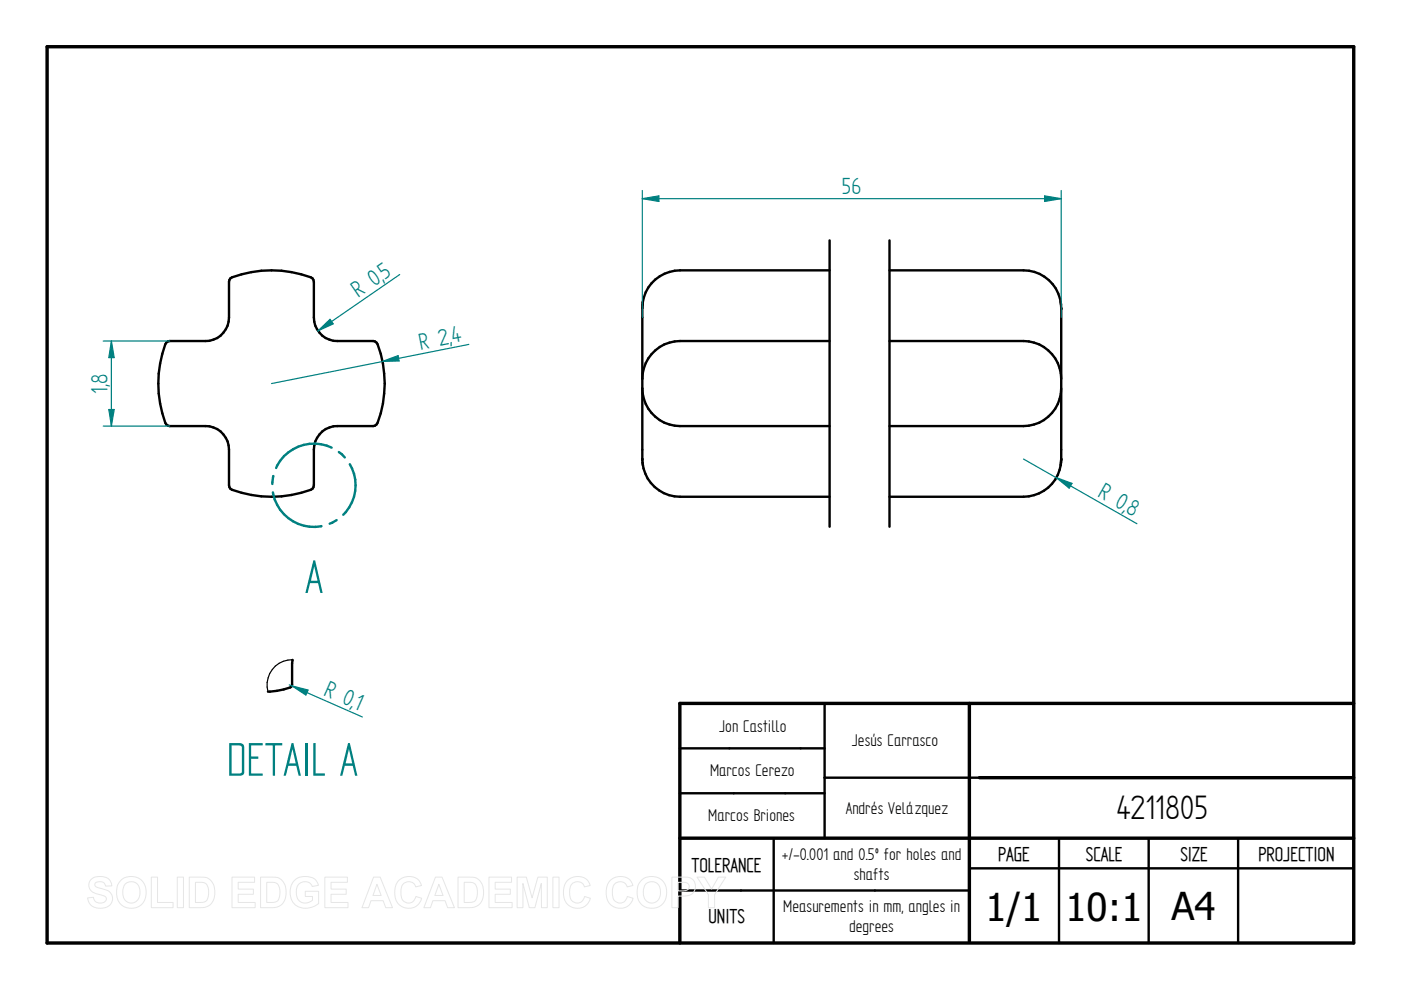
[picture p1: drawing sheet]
<svg xmlns="http://www.w3.org/2000/svg" width="297mm" height="210mm" viewBox="0 0 297 210" stroke-linecap="round" stroke-linejoin="round" font-family="sans-serif">
<path d="M10 9.9h277v190h-277zM205.5 149.1v50.5M287 149.1h-142.9v50.8M144.1 177.7h142.9M207.6 164.9h79.4" fill="none" stroke="#000" stroke-width=".72"/>
<g fill="none" stroke="#000" stroke-width=".51">
<path d="M48.8 59a23.2 23.2 0 0 1 17.4 0l.3 .8v7.5a5 5 0 0 0 5 5h7.6l.7 .3a22.6 22.6 0 0 1 0 17.4l-.7 .3h-7.6a4.9 4.9 0 0 0-5 5v7.6l-.3 .7a23.2 23.2 0 0 1-17.4 0l-.2-.7v-7.6a5 5 0 0 0-5-5h-7.6l-.7-.3a23.1 23.1 0 0 1 0-17.4l.7-.3h7.6a4.9 4.9 0 0 0 5-5v-7.5zM175.9 57.3h-31.7a8 8 0 0 0-8 8l.1-1.3M188.6 57.3h28.4a8 8 0 0 1 8 7.2M136.2 65.4v31.9M175.9 72.3h-31.7a8.1 8.1 0 0 0-8 8M188.6 72.3h28.4a8.1 8.1 0 0 1 8 8M224.9 64l.1 1.3M225 65.4v31.9M136.2 82.3a8 8 0 0 0 8 8h31.7M136.2 97.3l.1 1.4M136.2 98.1a8 8 0 0 0 8 7.2h31.7M225 82.3a8 8 0 0 1-8 8h-28.4"/>
<path d="M225 97.3l-.1 1.4M225 97.4a8 8 0 0 1-8 7.9h-28.4M144.1 158.7h30.7M174.8 149.1v28.6M144.1 168.2h30.7M164 177.7v22.2M207.6 164.9h-32.8M224.5 177.7v22.2M243.5 177.7v22.2M262.5 177.7v22.2M144.1 188.8h61.4M205.5 184.1h81.5"/>
</g>
<path d="M136.2 65.4h.1M225 65.4h.1M136.2 97.3h.1M225 97.3h.1" fill="none" stroke="#000" stroke-width=".25"/>
<g fill="#000">
<circle cx="136.2" cy="65.3" r=".25"/>
<circle cx="225" cy="65.3" r=".25"/>
<circle cx="225" cy="65.4" r=".25"/>
<circle cx="136.2" cy="97.3" r=".25"/>
<circle cx="225" cy="97.3" r=".25"/>
</g>
<path d="M136.2 42.1l3.5-.6v1.2zM136.2 40.4v26.9M225 40.4v26.9" fill="none" stroke="#008080" stroke-width=".25"/>
<path d="M136.2 42.1l3.5-.6v1.2z" fill="#008080"/>
<path d="M221.5 41.5l3.5 .6-3.5 .6z" fill="none" stroke="#008080" stroke-width=".25"/>
<path d="M221.5 41.5l3.5 .6-3.5 .6z" fill="#008080"/>
<path d="M136.2 42.1h88.8M217 97.3l24 13.7M223.9 101.3l3.4 1.2-.6 1z" fill="none" stroke="#008080" stroke-width=".25"/>
<path d="M223.9 101.3l3.4 1.2-.6 1z" fill="#008080"/>
<path d="M84.7 58.2l-17.3 11.9M67.4 70.1l2.6-2.4 .7 1z" fill="none" stroke="#008080" stroke-width=".25"/>
<path d="M67.4 70.1l2.6-2.4 .7 1z" fill="#008080"/>
<path d="M81.1 76.6l3.3-1.2 .2 1.1zM99.4 73l-41.8 8.3" fill="none" stroke="#008080" stroke-width=".25"/>
<path d="M81.1 76.6l3.3-1.2 .2 1.1z" fill="#008080"/>
<path d="M70.3 94.9a8.8 8.8 0 0 0-11.8 4.3M71.8 95.8l1.3 1.2M74.2 98.4a8.7 8.7 0 0 1-1.4 10.7M57.9 104.4a8.8 8.8 0 0 0 10.3 7.1M58 100.9l-.3 1.7M71.4 110.3l-1.5 .7" fill="none" stroke="#008080" stroke-width=".51"/>
<path d="M62 139.9l-.1 5.3-.1 .3a11.3 11.3 0 0 1-5 1.1" fill="none" stroke="#000" stroke-width=".51"/>
<path d="M62 139.9a5.4 5.4 0 0 0-5.2 6.7" fill="none" stroke="#000" stroke-width=".25"/>
<path d="M61.3 145.2l15.5 6.8M61.9 145.4l3.4 .9-.4 1.1z" fill="none" stroke="#008080" stroke-width=".25"/>
<path d="M61.9 145.4l3.4 .9-.4 1.1z" fill="#008080"/>
<path d="M175.9 51v60.7M188.6 51v60.7" fill="none" stroke="#000" stroke-width=".51"/>
<path d="M21.9 72.3h14.1M21.9 90.3h14.1M23.1 86.8h1.1l-.6 3.5z" fill="none" stroke="#008080" stroke-width=".25"/>
<path d="M23.1 86.8h1.1l-.6 3.5z" fill="#008080"/>
<path d="M23.6 72.3l.6 3.5h-1.1z" fill="none" stroke="#008080" stroke-width=".25"/>
<path d="M23.6 72.3l.6 3.5h-1.1z" fill="#008080"/>
<path d="M23.6 72.3v18" fill="none" stroke="#008080" stroke-width=".25"/>
<g fill="none" stroke="#e6e6e6" stroke-width=".21">
<path d="M19.3 186.5a3.1 3.1 0 0 1 4 .2l.4 1.1-1.3 .1a1.28 1.28 0 0 0-1-1 1.28 1.28 0 0 0-1.3 .5v.4a5.6 5.6 0 0 0 2.5 .9 1.98 1.98 0 0 1 1.2 2.4 1.98 1.98 0 0 1-2.2 1.5 2.48 2.48 0 0 1-3-2.2l1.2-.2a1.44 1.44 0 0 0 1.3 1.3 1.44 1.44 0 0 0 1.5-.9 1.18 1.18 0 0 0-1.4-.9 2.36 2.36 0 0 1-2.4-2l.1-.7zM25.8 186.5a3.3 3.3 0 0 1 3.9-.1 3.3 3.3 0 0 1 1.2 3.8 3.2 3.2 0 0 1-3.8 2.3 3.2 3.2 0 0 1-2.4-3.8 3 3 0 0 1 1.1-2.2zM26.5 187.5a1.87 1.87 0 0 1 2.2-.4 1.87 1.87 0 0 1 1 2.1 1.87 1.87 0 0 1-1.8 2.3 1.87 1.87 0 0 1-1.9-2.3l.1-.8zM32.1 186h1.3v5.3h3.3v1.1h-4.6zM37.6 186h1.3v6.4h-1.3zM40.1 186h2.4a2.79 2.79 0 0 1 3 3.3 2.79 2.79 0 0 1-2.9 3.1h-2.5zM41.4 187.1a2.64 2.64 0 0 1 2.5 .5 3.3 3.3 0 0 1-.3 3.5l-.8 .2h-1.4zM49.2 186h4.8v1.1h-3.5v1.4h3.2v1.1h-3.2v1.7h3.6v1.1h-4.9zM55.2 186h2.4a2.79 2.79 0 0 1 3.1 3.3 2.79 2.79 0 0 1-3 3.1h-2.5zM56.6 187.1a2.64 2.64 0 0 1 2.4 .5 3.3 3.3 0 0 1-.3 3.5l-.8 .2h-1.3zM62.3 186.8a3.6 3.6 0 0 1 4.6-.2l.6 1.1-1.3 .3a1.8 1.8 0 0 0-2.2-1 1.8 1.8 0 0 0-1.2 2.1 2.01 2.01 0 0 0 1.1 2.2 2.01 2.01 0 0 0 2.3-.4v-.8h-1.5v-1.1h2.9v2.6a3.8 3.8 0 0 1-5.5-.3 4 4 0 0 1 .2-4.5zM68.9 186h4.8v1.1h-3.5v1.4h3.2v1.1h-3.2v1.7h3.6v1.1h-4.9z"/>
<path d="M79.2 186h1.4l2.6 6.4h-1.4l-.6-1.4h-2.5l-.6 1.4h-1.4zM79.9 187.5l.9 2.4h-1.7zM84.5 186.7a2.87 2.87 0 0 1 4.9 1l-1.3 .3a1.6 1.6 0 0 0-1.8-1 1.6 1.6 0 0 0-1.3 1.7 2.19 2.19 0 0 0 1.3 2.7 1.55 1.55 0 0 0 1.9-1.3l1.2 .4a2.93 2.93 0 0 1-3.4 2 2.93 2.93 0 0 1-2.3-3.3v-.6a3.2 3.2 0 0 1 .8-1.9zM92.3 186h1.4l2.6 6.4h-1.4l-.5-1.4h-2.6l-.5 1.4h-1.4zM93 187.5l.9 2.4h-1.7zM97.1 186h2.4a2.79 2.79 0 0 1 3 3.3 2.79 2.79 0 0 1-2.9 3.1h-2.5zM98.4 187.1a2.64 2.64 0 0 1 2.4 .5 3.3 3.3 0 0 1-.2 3.5l-.9 .2h-1.3zM103.7 186h4.8v1.1h-3.5v1.4h3.2v1.1h-3.2v1.7h3.6v1.1h-4.9zM109.6 186h2l1.2 4.4 1.2-4.4h2v6.4h-1.2v-5.1l-1.4 5.1h-1.2l-1.3-5.1v5.1h-1.3zM117.2 186h1.3v6.4h-1.3zM120.3 186.7a2.87 2.87 0 0 1 4.8 1l-1.2 .3a1.6 1.6 0 0 0-1.9-1 1.6 1.6 0 0 0-1.2 1.7 2.19 2.19 0 0 0 1.3 2.7 1.55 1.55 0 0 0 1.8-1.3l1.3 .4a2.93 2.93 0 0 1-3.5 2 2.93 2.93 0 0 1-2.2-3.3v-.6a3.2 3.2 0 0 1 .8-1.9zM129.3 186.7a2.87 2.87 0 0 1 4.9 1l-1.2 .3a1.6 1.6 0 0 0-1.9-1 1.6 1.6 0 0 0-1.3 1.7 2.19 2.19 0 0 0 1.3 2.7 1.55 1.55 0 0 0 1.9-1.3l1.2 .4a2.93 2.93 0 0 1-3.4 2 2.93 2.93 0 0 1-2.3-3.3l.1-.6a3.2 3.2 0 0 1 .7-1.9z"/>
<path d="M136.2 186.5a3.3 3.3 0 0 1 3.9-.1 3.3 3.3 0 0 1 1.1 3.8 3.2 3.2 0 0 1-3.7 2.3 3.2 3.2 0 0 1-2.4-3.8 3 3 0 0 1 1.1-2.2zM136.9 187.5a1.87 1.87 0 0 1 2.2-.4 1.87 1.87 0 0 1 .9 2.1 1.87 1.87 0 0 1-1.8 2.3 1.87 1.87 0 0 1-1.8-2.3l.1-.8zM142.4 186h2.1a2.5 2.5 0 0 1 2.7 1 2.08 2.08 0 0 1-.1 2.2 2.08 2.08 0 0 1-2.1 .8h-1.2v2.4h-1.4zM143.8 187.1h.6a1.28 1.28 0 0 1 1.7 .9 1.22 1.22 0 0 1-1.6 .9h-.7zM147.8 186h1.5l1.6 2.5 1.4-2.5h1.6l-2.4 3.7v2.7h-1.3v-2.7z"/>
</g>
<g font-size="11.3" fill="#008080">
<text x="64.6" y="125.7">A</text>
<text x="48.1" y="164.5">DETAIL A</text>
</g>
<g font-size="8.1">
<text x="236.7" y="173.7">4211805</text>
<text x="208.9" y="195.3">1/1</text>
<text x="225.9" y="195.3">10:1</text>
<text x="248.4" y="195.1">A4</text>
</g>
<g font-size="5.6" fill="#008080">
<text x="178.5" y="41.2">56</text>
<text x="81.6" y="59.4" transform="rotate(-35 81.6 59.4)">5</text>
<text x="75.9" y="63.2" transform="rotate(-35 75.9 63.2)">R 0,</text>
<text x="89.2" y="74.1" transform="rotate(-11 89.2 74.1)">R 2,</text>
<text x="96" y="72.8" transform="rotate(-11 96 72.8)">4</text>
<text x="22.8" y="83.5" transform="rotate(-90 22.8 83.5)">1,8</text>
<text x="232.5" y="105.2" transform="rotate(30 232.5 105.2)">R 0,</text>
<text x="238.5" y="108.6" transform="rotate(30 238.5 108.6)">8</text>
<text x="68.4" y="147.4" transform="rotate(24 68.4 147.4)">R 0,</text>
<text x="74.8" y="150.2" transform="rotate(24 74.8 150.2)">1</text>
</g>
<g font-size="4.8">
<text x="146.6" y="184.8">TOLERANCE</text>
<text x="211.6" y="182.5">PAGE</text>
<text x="230.2" y="182.5">SCALE</text>
<text x="250.3" y="182.5">SIZE</text>
<text x="266.8" y="182.5">PROJECTION</text>
<text x="150.2" y="195.8">UNITS</text>
</g>
<g font-size="4.1">
<text x="152.5" y="155.1">Jon Castillo</text>
<text x="180.6" y="158.2">Jesús Carrasco</text>
<text x="150.5" y="164.5">Marcos Cerezo</text>
<text x="179.3" y="172.6">Andrés Velázquez</text>
<text x="150.2" y="174.1">Marcos Briones</text>
<text x="165.8" y="182.4">+/-0.001 and 0.5º for holes and</text>
<text x="181" y="186.6">shafts</text>
<text x="166.1" y="193.5">Measurements in mm, angles in</text>
<text x="180" y="197.6">degrees</text>
</g>
</svg>
